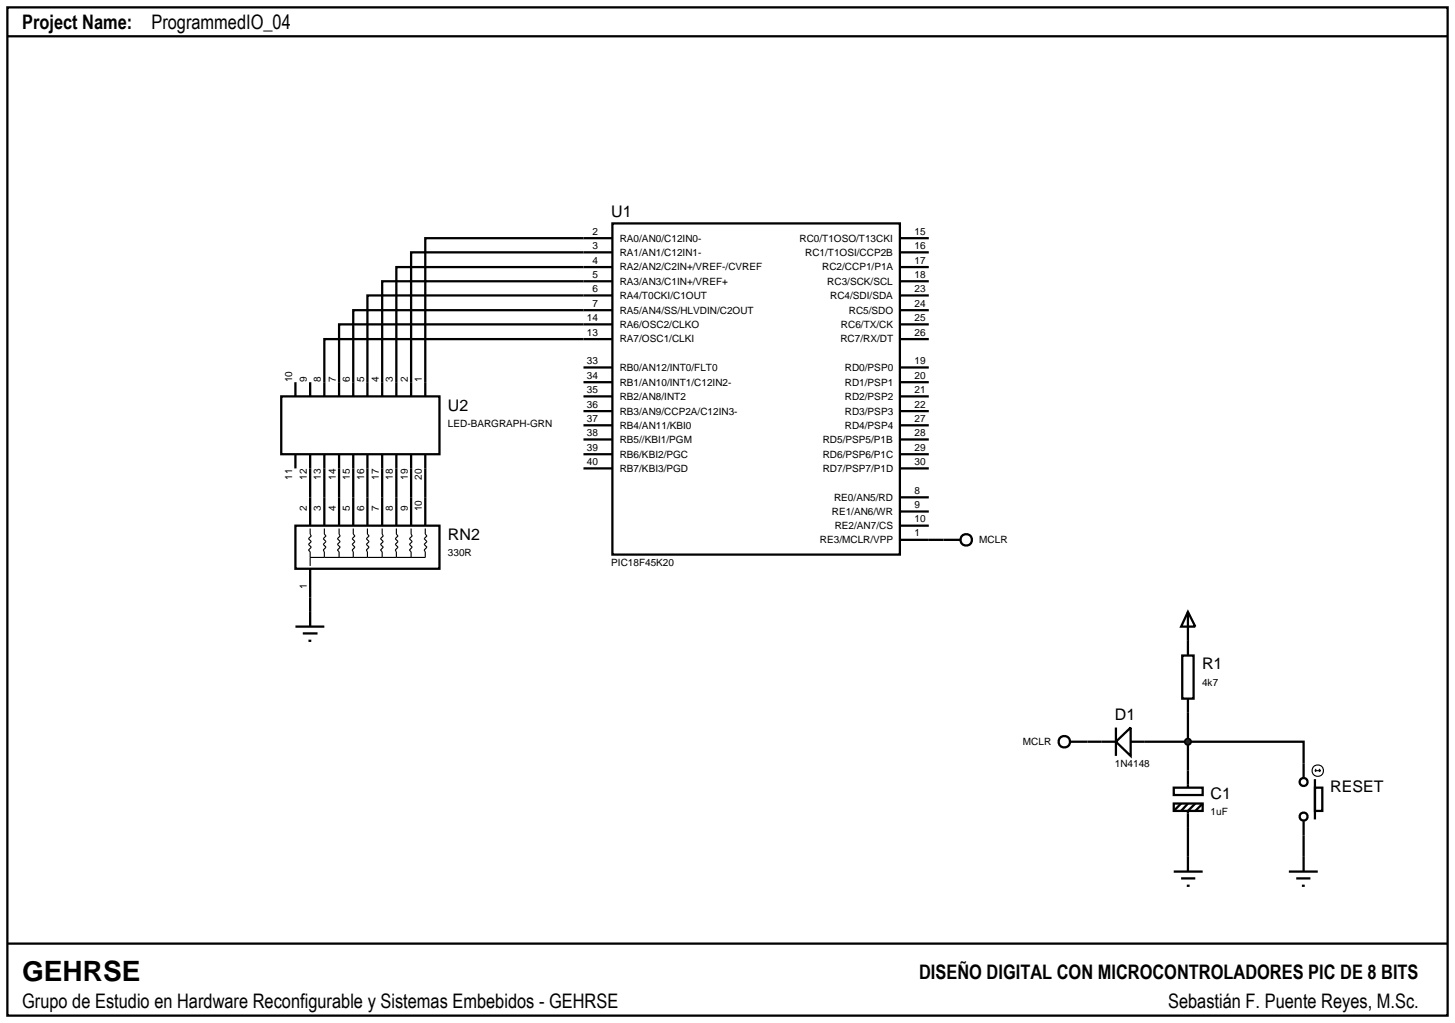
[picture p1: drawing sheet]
<svg xmlns="http://www.w3.org/2000/svg" width="257mm" height="180mm" viewBox="0 0 257 180" stroke-linecap="round" stroke-linejoin="round" font-family="sans-serif">
<g fill="none" stroke="#000" stroke-width=".4">
<path d="M1.3 1.3h254v177.8h-254zM1.3 6.4h254M108 39.4h50.7v58.4h-50.7zM108 42h-33v25.4M108 44.5h-35.5v22.9M108 47.1h-38.1v20.3M108 49.6h-40.6v17.8M108 52.1h-43.2v15.3M108 54.7h-45.7v12.7M108 57.2h-48.2v10.2M108 59.8h-50.8v7.6M158.7 52.1h5.1"/>
<path d="M158.7 54.7h5.1M158.7 57.2h5.1M158.7 59.8h5.1M158.7 42h5.1M158.7 49.6h5.1M158.7 44.5h5.1M158.7 47.1h5.1M102.9 64.8h5.1M102.9 67.4h5.1M102.9 69.9h5.1M102.9 72.5h5.1M102.9 75h5.1"/>
<path d="M102.9 77.5h5.1M158.7 64.8h5.1M158.7 67.4h5.1M158.7 69.9h5.1M158.7 72.5h5.1M158.7 75h5.1M158.7 77.5h5.1M54.7 82.6v5.1M57.2 82.6v5.1M59.8 82.6v5.1M62.3 82.6v5.1M64.8 82.6v5.1"/>
<path d="M67.4 82.6v5.1M69.9 82.6v5.1M72.5 82.6v5.1M75 82.6v5.1M102.9 80.1h5.1M102.9 82.6h5.1M158.7 95.2h7.7M158.7 80.1h5.1M158.7 82.6h5.1M158.7 87.7h5.1M158.7 90.2h5.1M158.7 92.7h5.1"/>
<path d="M54.7 105.4v2.5M208.5 115.6h2v7.6h-2zM209.5 107.9l1.3 2.6h-2.5zM209.5 107.9v7.7M191.8 130.8h5M196.8 130.8l2.6-2.5v5zM196.8 128.3v5M199.4 130.8h30.5v6.3M207 138.9h5.1v1.3h-5.1zM209.5 123.2v15.7M231.9 138.9h1.3v4.1h-1.3zM231.9 137.4v7.1"/>
<path d="M207 141.7h5.1v1.3h-5.1zM207 153.7h5.1M208.3 154.9h2.5M208.3 141.7l-1.3 1.3M209.3 156.2h.5M209.5 141.7l-1.2 1.3M210.8 141.7l-1.3 1.3v10.7M212.1 141.7l-1.3 1.3M227.3 153.7h5.1M228.6 154.9h2.5M229.6 156.2h.5M229.9 144.8v8.9"/>
<path d="M1.3 166.4h254"/>
<circle cx="229.9" cy="137.9" r=".7"/>
<circle cx="229.9" cy="144" r=".7"/>
</g>
<g fill="none" stroke="#000" stroke-width=".2">
<path d="M231.9 135.9h1M231.9 135.9l.2 .2M232.1 135.6l-.2 .3M232.6 135.6l.3 .3M232.9 135.9l-.3 .2"/>
<circle cx="232.4" cy="135.9" r="1.01"/>
</g>
<path d="M209.2 130.4l.3-.1-.5 .5zM209.5 130.3l.4 .2 .1 .3zM209.5 131.3l.5-.5-.2 .4zM209 130.8l.5 .5-.4-.2z" fill="#004000" stroke="#000" stroke-width=".4"/>
<path d="M209.5 130.3l.5 .5-.5 .5-.5-.5z" fill="#004000"/>
<g fill="none" stroke="#000" stroke-width=".4">
<path d="M49.6 69.9h27.9v10.2h-27.9zM52.1 67.4v2.5M54.7 67.4v2.5M57.2 67.4v2.5M59.8 67.4v2.5M62.3 67.4v2.5M64.8 67.4v2.5M67.4 67.4v2.5M69.9 67.4v2.5M72.5 67.4v2.5M75 67.4v2.5M52.1 92.7h25.4v7.6h-25.4z"/>
<path d="M52.1 80.1v2.5M54.7 80.1v2.5M54.7 87.7v5M57.2 80.1v2.5M57.2 87.7v5M59.8 80.1v2.5M59.8 87.7v5M62.3 80.1v2.5M62.3 87.7v5M64.8 80.1v2.5M64.8 87.7v5M67.4 80.1v2.5"/>
<path d="M67.4 87.7v5M69.9 80.1v2.5M69.9 87.7v5M72.5 80.1v2.5M72.5 87.7v5M75 80.1v2.5M75 87.7v5M166.4 95.2h3M52.1 110.5h5.1M53.4 111.7h2.6M54.4 113h.5M54.7 100.3v5.1"/>
<path d="M54.7 107.9v2.6M188.7 130.8h3.1"/>
<circle cx="170.4" cy="95.2" r="1.01"/>
<circle cx="187.7" cy="130.8" r="1.01"/>
</g>
<path d="M54.7 93.2v1l.2 .3-.5 .5 .5 .5-.5 .5 .5 .5-.5 .5 .3 .3v2.5M57.2 93.2v1l.3 .3-.5 .5 .5 .5-.5 .5 .5 .5-.5 .5 .2 .3v1M59.8 93.2v1l.2 .3-.5 .5 .5 .5-.5 .5 .5 .5-.5 .5 .3 .3v1M62.3 93.2v1l.3 .3-.5 .5 .5 .5-.5 .5 .5 .5-.5 .5 .2 .3v1M64.8 93.2v1l.3 .3-.5 .5 .5 .5-.5 .5 .5 .5-.5 .5 .2 .3v1M67.4 93.2v1l.2 .3-.5 .5 .5 .5-.5 .5 .5 .5-.5 .5 .3 .3v1M69.9 93.2v1l.3 .3-.5 .5 .5 .5-.5 .5 .5 .5-.5 .5 .2 .3v1M72.5 93.2v1l.2 .3-.5 .5 .5 .5-.5 .5 .5 .5-.5 .5 .3 .3v1M75 93.2v1l.3 .3-.5 .5 .5 .5-.5 .5 .5 .5-.5 .5 .2 .3v1h-20.3" fill="none" stroke="#000" stroke-width=".2"/>
<text font-size="4.9" x="3.9" y="173.1">GEHRSE</text>
<g font-size="3.5">
<text x="3.9" y="5.2">Project Name:</text>
<text x="26.7" y="5.2">ProgrammedIO_04</text>
<text x="162.1" y="172.7">DISEÑO DIGITAL CON MICROCONTROLADORES PIC DE 8 BITS</text>
<text x="3.9" y="177.8">Grupo de Estudio en Hardware Reconfigurable y Sistemas Embebidos - GEHRSE</text>
<text x="206" y="177.8">Sebastián F. Puente Reyes, M.Sc.</text>
</g>
<g font-size="2.8">
<text x="107.8" y="38.3">U1</text>
<text x="79" y="72.5">U2</text>
<text x="79" y="95.3">RN2</text>
<text x="212" y="118.1">R1</text>
<text x="196.6" y="127.1">D1</text>
<text x="213.5" y="141">C1</text>
<text x="234.6" y="139.7">RESET</text>
</g>
<g font-size="1.8">
<text x="104.5" y="41.4">2</text>
<text x="161.3" y="41.4">15</text>
<text x="104.5" y="43.9">3</text>
<text x="104.5" y="46.5">4</text>
<text x="109.3" y="42.6">RA0/AN0/C12IN0-</text>
<text x="109.3" y="45.1">RA1/AN1/C12IN1-</text>
<text x="109.3" y="47.7">RA2/AN2/C2IN+/VREF-/CVREF</text>
<text x="141" y="42.6">RC0/T1OSO/T13CKI</text>
<text x="142" y="45.1">RC1/T1OSI/CCP2B</text>
<text x="145" y="47.7">RC2/CCP1/P1A</text>
<text x="161.3" y="43.9">16</text>
<text x="161.3" y="46.5">17</text>
<text x="104.5" y="51.5">6</text>
<text x="104.5" y="49">5</text>
<text x="109.3" y="52.7">RA4/T0CKI/C1OUT</text>
<text x="109.3" y="50.2">RA3/AN3/C1IN+/VREF+</text>
<text x="145.9" y="50.2">RC3/SCK/SCL</text>
<text x="146.4" y="52.7">RC4/SDI/SDA</text>
<text x="161.3" y="49">18</text>
<text x="161.3" y="51.5">23</text>
<text x="103.5" y="56.6">14</text>
<text x="103.5" y="59.2">13</text>
<text x="104.5" y="54.1">7</text>
<text x="109.3" y="55.3">RA5/AN4/SS/HLVDIN/C2OUT</text>
<text x="109.3" y="57.8">RA6/OSC2/CLKO</text>
<text x="148.3" y="57.8">RC6/TX/CK</text>
<text x="149.7" y="55.3">RC5/SDO</text>
<text x="161.3" y="54.1">24</text>
<text x="161.3" y="56.6">25</text>
<text x="161.3" y="59.2">26</text>
<text x="103.5" y="64.2">33</text>
<text x="109.3" y="60.4">RA7/OSC1/CLKI</text>
<text x="109.3" y="65.4">RB0/AN12/INT0/FLT0</text>
<text x="148.2" y="60.4">RC7/RX/DT</text>
<text x="149" y="65.4">RD0/PSP0</text>
<text x="161.3" y="64.2">19</text>
<text x="51.5" y="67.4" transform="rotate(-90 51.5 67.4)">10</text>
<text x="54.1" y="67.4" transform="rotate(-90 54.1 67.4)">9</text>
<text x="56.6" y="67.4" transform="rotate(-90 56.6 67.4)">8</text>
<text x="59.2" y="67.4" transform="rotate(-90 59.2 67.4)">7</text>
<text x="61.7" y="67.4" transform="rotate(-90 61.7 67.4)">6</text>
<text x="64.2" y="67.4" transform="rotate(-90 64.2 67.4)">5</text>
<text x="66.8" y="67.4" transform="rotate(-90 66.8 67.4)">4</text>
<text x="69.3" y="67.4" transform="rotate(-90 69.3 67.4)">3</text>
<text x="71.9" y="67.4" transform="rotate(-90 71.9 67.4)">2</text>
<text x="74.4" y="67.4" transform="rotate(-90 74.4 67.4)">1</text>
<text x="103.5" y="66.8">34</text>
<text x="103.5" y="69.3">35</text>
<text x="103.5" y="71.9">36</text>
<text x="109.3" y="68">RB1/AN10/INT1/C12IN2-</text>
<text x="109.3" y="70.5">RB2/AN8/INT2</text>
<text x="149" y="68">RD1/PSP1</text>
<text x="149" y="70.5">RD2/PSP2</text>
<text x="161.3" y="66.8">20</text>
<text x="161.3" y="69.3">21</text>
<text x="161.3" y="71.9">22</text>
<text x="79" y="75.3">LED-BARGRAPH-GRN</text>
<text x="103.5" y="74.4">37</text>
<text x="103.5" y="76.9">38</text>
<text x="109.3" y="73.1">RB3/AN9/CCP2A/C12IN3-</text>
<text x="109.3" y="75.6">RB4/AN11/KBI0</text>
<text x="149" y="73.1">RD3/PSP3</text>
<text x="149" y="75.6">RD4/PSP4</text>
<text x="161.3" y="74.4">27</text>
<text x="161.3" y="76.9">28</text>
<text x="103.5" y="79.5">39</text>
<text x="103.5" y="82">40</text>
<text x="109.3" y="78.1">RB5//KBI1/PGM</text>
<text x="109.3" y="80.7">RB6/KBI2/PGC</text>
<text x="109.3" y="83.2">RB7/KBI3/PGD</text>
<text x="145.1" y="78.1">RD5/PSP5/P1B</text>
<text x="145.1" y="80.7">RD6/PSP6/P1C</text>
<text x="145.1" y="83.2">RD7/PSP7/P1D</text>
<text x="161.3" y="79.5">29</text>
<text x="161.3" y="82">30</text>
<text x="51.5" y="84.6" transform="rotate(-90 51.5 84.6)">11</text>
<text x="54.1" y="84.6" transform="rotate(-90 54.1 84.6)">12</text>
<text x="56.6" y="84.6" transform="rotate(-90 56.6 84.6)">13</text>
<text x="59.2" y="84.6" transform="rotate(-90 59.2 84.6)">14</text>
<text x="61.7" y="84.6" transform="rotate(-90 61.7 84.6)">15</text>
<text x="64.2" y="84.6" transform="rotate(-90 64.2 84.6)">16</text>
<text x="66.8" y="84.6" transform="rotate(-90 66.8 84.6)">17</text>
<text x="69.3" y="84.6" transform="rotate(-90 69.3 84.6)">18</text>
<text x="71.9" y="84.6" transform="rotate(-90 71.9 84.6)">19</text>
<text x="74.4" y="84.6" transform="rotate(-90 74.4 84.6)">20</text>
<text x="147.1" y="88.3">RE0/AN5/RD</text>
<text x="161.3" y="87.1">8</text>
<text x="161.3" y="89.6">9</text>
<text x="54.1" y="90.2" transform="rotate(-90 54.1 90.2)">2</text>
<text x="56.6" y="90.2" transform="rotate(-90 56.6 90.2)">3</text>
<text x="59.2" y="90.2" transform="rotate(-90 59.2 90.2)">4</text>
<text x="61.7" y="90.2" transform="rotate(-90 61.7 90.2)">5</text>
<text x="64.2" y="90.2" transform="rotate(-90 64.2 90.2)">6</text>
<text x="66.8" y="90.2" transform="rotate(-90 66.8 90.2)">7</text>
<text x="69.3" y="90.2" transform="rotate(-90 69.3 90.2)">8</text>
<text x="71.9" y="90.2" transform="rotate(-90 71.9 90.2)">9</text>
<text x="74.4" y="90.2" transform="rotate(-90 74.4 90.2)">10</text>
<text x="144.6" y="95.8">RE3/MCLR/VPP</text>
<text x="146.7" y="90.8">RE1/AN6/WR</text>
<text x="147.2" y="93.3">RE2/AN7/CS</text>
<text x="161.3" y="92.1">10</text>
<text x="161.3" y="94.6">1</text>
<text x="172.7" y="95.8">MCLR</text>
<text x="79" y="98.1">330R</text>
<text x="107.8" y="99.8">PIC18F45K20</text>
<text x="54.1" y="103.9" transform="rotate(-90 54.1 103.9)">1</text>
<text x="212" y="121">4k7</text>
<text x="180.4" y="131.4">MCLR</text>
<text x="196.6" y="135.3">1N4148</text>
<text x="213.5" y="143.8">1uF</text>
</g>
</svg>
